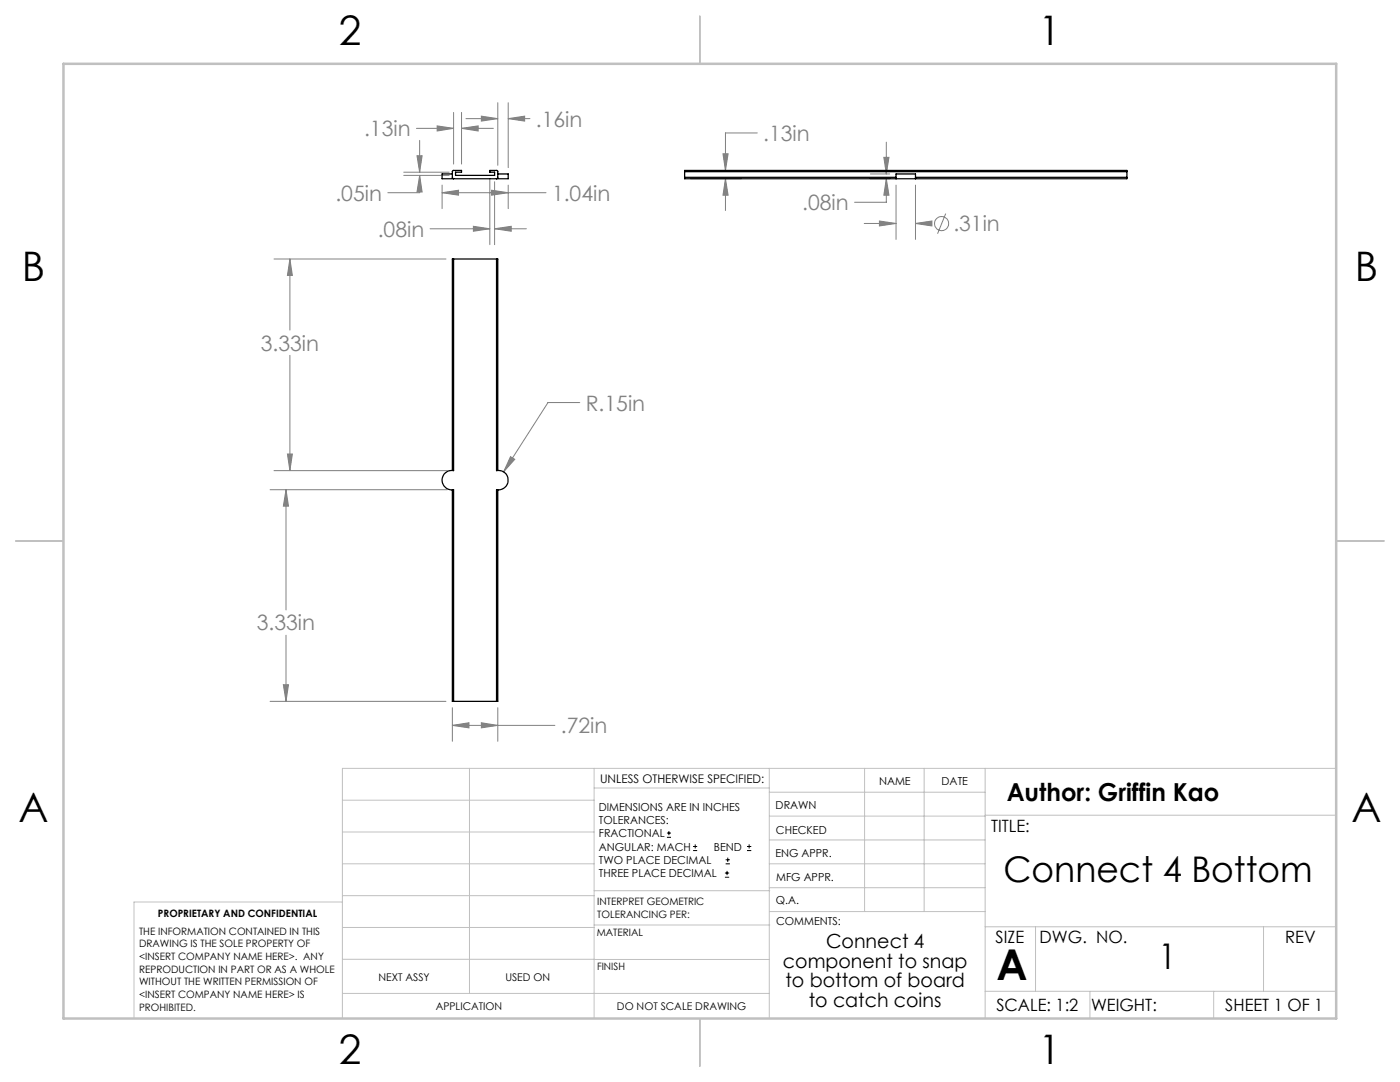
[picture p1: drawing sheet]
<svg xmlns="http://www.w3.org/2000/svg" width="279mm" height="216mm" viewBox="0 0 279 216" stroke-linecap="round" stroke-linejoin="round" font-family="sans-serif">
<g fill="none" stroke="#808080" stroke-width=".2">
<path d="M80.6 35h9M80.6 34.4h9M83.1 25.6h7.4M83.2 31.1h1l-.5 3.3zM83.7 35l.5 3.3h-1zM83.7 35v3.5h-6.3M83.7 28v6.4M87.2 25.1l3.3 .5-3.3 .5zM88.2 38.5l3.3-.5v.9zM88.2 36.9v4.7M88.2 38.5h20.8M90.5 22.4v10.3"/>
<path d="M92.1 25.6l3.3-.5v1zM92.1 22.4v10.3M92.1 25.6h6.4M93 23.7h6.3M96.1 23.2l3.2 .5-3.2 .5zM97.8 35.6v13.2M98.1 38l3.3 .5-3.3 .4zM98.7 36.3v12.5M99.3 20.5v12.5M101.4 23.7l3.3-.5v1zM101.4 20.5v12.9M101.4 36.9v4.7"/>
<path d="M101.4 23.7h4.4M137.9 35.7h10.1M144.3 30.7h1l-.5 3.3zM144.8 35.7l.5 3.2h-1zM144.8 35.7v6.3M151.1 26.5h-6.3v7.5M173.7 35.7h3.9M173.7 34.7h3.9M176.4 31.4h1l-.5 3.3zM176.9 35.7l.5 3.2h-1zM176.9 35.7v4.7h-6.4M176.9 28.4v6.3"/>
<path d="M178.8 36.9v10.9M182.7 36.9v10.9M54.7 51.7h34.3M57.9 51.7l.4 3.3h-.9zM57.9 51.7v14.2M85.8 45.6h12M94.5 45.2l3.3 .4-3.3 .5zM98.7 45.6l3.3-.4v.9zM98.7 45.6h6.4M172.5 44.6h6.3M175.5 44.1l3.3 .5-3.3 .5zM182.7 44.6l3.3-.5v1z"/>
<path d="M182.7 44.6h1.6M188.7 42.6l-1.6 4M57.9 70.9v23M53.9 97.7h35.4M54.7 93.9h34.6M57.1 97.7l.5 3.3h-1zM57.1 97.7v24M57.4 90.6h.9l-.4 3.3zM101.9 91.1l.8 .6-2.2 2.5zM115.7 80.3h-6.3l-8.9 13.9M53.9 139.9h35.1M56.6 136.6h1l-.5 3.3z"/>
<path d="M57.1 126.8v13.1M90.3 144.7l3.3-.5v1zM90.3 141.2v6.7M90.3 144.7h20.4M96.1 144.2l3.2 .5-3.2 .5zM99.3 141.2v6.7"/>
<circle cx="187.9" cy="44.6" r="1.42"/>
</g>
<g fill="none" stroke="#000" stroke-width=".2">
<path d="M133.1 167.1h.8M133.1 166.2h.8M133.5 165.8v.9M138.3 169.7h.8M138.3 168.9h.8M138.7 168.5v.8M144.7 175h.8M144.7 174.2h.8M144.8 172.4h.9M144.8 171.6h.9M145.1 173.8v.8M145.2 171.1v.9"/>
<path d="M149.1 169.7h.8M149.1 168.9h.8M149.5 168.5v.8"/>
</g>
<g fill="none" stroke="#c0c0c0" stroke-width=".2">
<path d="M68.3 159.7h50.3M93.7 153.3v44.9M118.6 153.3v49.9M118.6 157.2h34.9M153.5 153.3v49.9M153.5 158.1h43.1M172.5 153.3v28.6M184.4 153.3v28.6M196.6 153.3v49.9M266.7 153.3h-198.4v49.9M68.3 178.7h50.3M68.3 172.4h50.3"/>
<path d="M68.3 166h50.3M68.3 180h-41.6v23.2M118.6 177.7h35M153.5 167.6h43.1M153.5 162.8h43.1M153.5 172.4h43.1M153.5 177.1h43.1M196.6 162.7h70.1M68.3 198.2h85.2M68.3 191.4l85.2 .1M68.3 185.1h50.3M118.6 184.6h35"/>
<path d="M153.6 181.9h43M196.6 197.8h70.1M196.6 184.9h70.1M206.7 184.9v12.9M217.5 197.8v5.4M242.2 197.8v5.4M252.2 184.9v12.9"/>
</g>
<path d="M139.7 3.2v9.5M3.1 107.9h9.6M266.7 107.9h9.5M139.7 203.2v9.6" fill="none" stroke="#c0c0c0" stroke-width=".25"/>
<path d="M12.7 12.7h254v190.5h-254z" fill="none" stroke="#c0c0c0" stroke-width=".5"/>
<path d="M98.1 38l3.3 .5-3.3 .4zM88.2 38.5l3.3-.5v.9zM92.1 25.6l3.3-.5v1zM87.2 25.1l3.3 .5-3.3 .5zM101.4 23.7l3.3-.5v1zM96.1 23.2l3.2 .5-3.2 .5zM83.7 35l.5 3.3h-1zM83.2 31.1h1l-.5 3.3zM94.5 45.2l3.3 .4-3.3 .5zM98.7 45.6l3.3-.4v.9zM57.4 90.6h.9l-.4 3.3zM57.9 51.7l.4 3.3h-.9zM101.9 91.1l-1.4 3.1 2.2-2.5zM90.3 144.7l3.3-.5v1zM96.1 144.2l3.2 .5-3.2 .5zM56.6 136.6h1l-.5 3.3zM57.1 97.7l.5 3.3h-1zM144.8 35.7l.5 3.2h-1zM144.3 30.7h1l-.5 3.3zM176.9 35.7l.5 3.2h-1zM176.4 31.4h1l-.5 3.3zM175.5 44.1l3.3 .5-3.3 .5zM182.7 44.6l3.3-.5v1z" fill="#808080"/>
<g fill="none" stroke="#000" stroke-width=".25">
<path d="M90.3 34.7h-2.1v1h2.3M90.5 35.7l-.2-.2v-1.3l.1-.2h1.7v.4h-1.2v.6h7.8v-.6h-.9v-.4h1.4l.1 .1v1.4l-.2 .2M90.5 35.7h8.6M99.3 34.7h2.1v1h-2.3M136.6 34.3v-.3h88.3v.3M136.6 35.4v.3h42.2M136.6 34.3v1.1M136.6 34.3h88.3M136.6 35.4h42.2M178.8 35.7v-1h3.9v1M178.8 35.7h3.9M182.7 35.4h42.2"/>
<path d="M224.9 35.4v.3h-42.2M224.9 34.3v1.1M90.5 51.7v42.2a1.94 1.94 0 0 0-2.3 1.9 1.94 1.94 0 0 0 2.3 1.9v42.2M90.5 51.7h-.2v42.2M90.5 51.7h8.6M99.1 51.7v42.2a1.94 1.94 0 0 1 2.3 1.9 1.94 1.94 0 0 1-2.3 1.9v42.2M99.1 51.7h.2v42.2M90.3 97.8v42.1h.2M99.3 97.8v42.1h-.2M90.5 139.9h8.6"/>
</g>
<text font-size="8.5" x="198.9" y="195.5">A</text>
<g font-size="8.1">
<text x="67.6" y="8.9">2</text>
<text x="207.3" y="8.9">1</text>
<text x="4.4" y="56.2">B</text>
<text x="270.4" y="56.2">B</text>
<text x="3.7" y="164.1">A</text>
<text x="269.7" y="164.1">A</text>
<text x="67.6" y="212.4">2</text>
<text x="207.3" y="212.4">1</text>
</g>
<g font-size="7.1">
<text x="200.3" y="176.1">Connect 4 Bottom</text>
<text x="231.2" y="193.3">1</text>
</g>
<text font-size="4.9" x="200.9" y="159.9">Author: Griffin Kao</text>
<g font-size="4.2" fill="#808080">
<text x="72.7" y="27.2">.13in</text>
<text x="107" y="25.3">.16in</text>
<text x="152.3" y="28.1">.13in</text>
<text x="66.9" y="40">.05in</text>
<text x="110.2" y="40">1.04in</text>
<text x="160.1" y="41.9">.08in</text>
<text x="75.4" y="47.2">.08in</text>
<text x="190.3" y="46.1">.31in</text>
<text x="52.1" y="70">3.33in</text>
<text x="116.9" y="81.9">R.15in</text>
<text x="51.3" y="125.8">3.33in</text>
<text x="111.9" y="146.3">.72in</text>
</g>
<g font-size="3.9">
<text x="164.9" y="189.3">Connect 4</text>
<text x="156.3" y="193.1">component to snap</text>
<text x="156.8" y="197">to bottom of board</text>
<text x="161.4" y="200.9">to catch coins</text>
</g>
<g font-size="3.4">
<text x="197.8" y="166">TITLE:</text>
<text x="198.7" y="188.1">SIZE</text>
<text x="207.5" y="188.1">DWG. NO.</text>
<text x="256.5" y="188.2">REV</text>
<text x="198.8" y="201.7">SCALE: 1:2</text>
<text x="217.7" y="201.8">WEIGHT:</text>
<text x="244.5" y="201.7">SHEET 1 OF 1</text>
</g>
<text font-size="2.4" x="119.8" y="156.2">UNLESS OTHERWISE SPECIFIED:</text>
<g font-size="2.2">
<text x="119.5" y="161.8">DIMENSIONS ARE IN INCHES</text>
<text x="154.8" y="161.4">DRAWN</text>
<text x="175.4" y="156.6">NAME</text>
<text x="187.9" y="156.7">DATE</text>
<text x="119.5" y="164.4">TOLERANCES:</text>
<text x="119.5" y="167.1">FRACTIONAL</text>
<text x="154.9" y="166.3">CHECKED</text>
<text x="119.5" y="169.7">ANGULAR: MACH</text>
<text x="119.5" y="172.4">TWO PLACE DECIMAL</text>
<text x="142.5" y="169.7">BEND</text>
<text x="154.8" y="171">ENG APPR.</text>
<text x="119.5" y="175">THREE PLACE DECIMAL</text>
<text x="154.9" y="175.7">MFG APPR.</text>
<text x="154.9" y="180.4">Q.A.</text>
<text x="154.9" y="184.6">COMMENTS:</text>
</g>
<g font-size="2.1">
<text x="75.5" y="195.7">NEXT ASSY</text>
<text x="100.9" y="195.7">USED ON</text>
<text x="86.9" y="201.5">APPLICATION</text>
<text x="123.1" y="201.6">DO NOT SCALE DRAWING</text>
</g>
<g font-size="2">
<text x="31.5" y="182.9">PROPRIETARY AND CONFIDENTIAL</text>
<text x="119.2" y="180.6">INTERPRET GEOMETRIC</text>
<text x="119.2" y="183.1">TOLERANCING PER:</text>
<text x="27.8" y="186.5">THE INFORMATION CONTAINED IN THIS</text>
<text x="27.8" y="189">DRAWING IS THE SOLE PROPERTY OF</text>
<text x="27.8" y="191.6">&lt;INSERT COMPANY NAME HERE&gt;. ANY</text>
<text x="119.1" y="186.7">MATERIAL</text>
<text x="27.8" y="194.1">REPRODUCTION IN PART OR AS A WHOLE</text>
<text x="27.8" y="196.6">WITHOUT THE WRITTEN PERMISSION OF</text>
<text x="119.1" y="193.5">FINISH</text>
<text x="27.8" y="199.1">&lt;INSERT COMPANY NAME HERE&gt; IS</text>
<text x="27.8" y="201.7">PROHIBITED.</text>
</g>
</svg>
